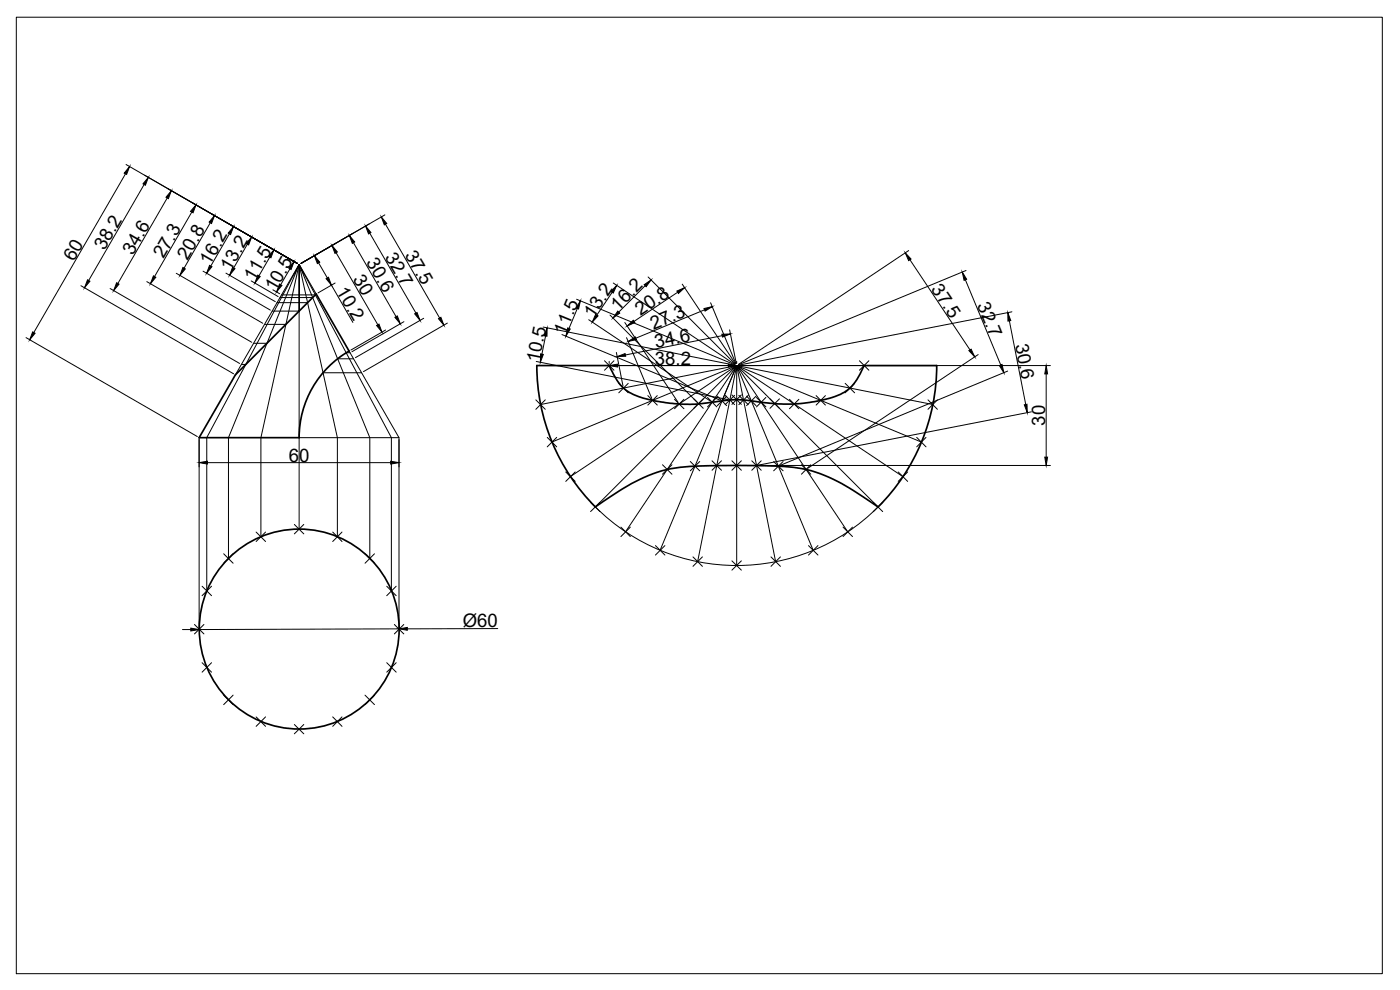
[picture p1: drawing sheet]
<svg xmlns="http://www.w3.org/2000/svg" width="420mm" height="297mm" viewBox="0 0 420 297" stroke-linecap="round" stroke-linejoin="round" font-family="sans-serif">
<!-- layer: 0 -->
<g fill="none" stroke="#000" stroke-width=".3">
<path d="M4.9 5.2h410v286.9h-410zM37.7 52.2l-27.6 47.6M37.8 49.4l51.4 29.6M43.3 55.4l-16.7 28.8M50.2 59.4l-14.8 25.6M57.6 63.6l-11.2 19.4M63.1 66.8l-7.9 13.7M68.9 70.1l-5.6 9.7M74.2 73.3l-4.1 7.1M81 77.1l-3.3 5.7M81.1 74.3l8.1 4.7M87.2 77.9l2 1.1"/>
<path d="M89.8 79.3l5.1 8.9M95.6 78.9l2.6 4.5M100.7 73l-10.4 6M100.9 75.8l12.5 21.7M106.1 72.8l12.8 22.2M110.8 67.2l-20.5 11.8M111 70l13.8 23.9M115.5 64.5l-25.2 14.5M115.7 67.3l16.2 28.1M272.7 75.2l-51.1 34.1M273.1 77.9l18 27.1M24.3 85.7l45.8 26.4"/>
<path d="M33 86.6l38.9 22.5M44.1 84.5l31.5 18.2M52.9 82l26 15M60.9 81.4l20.2 11.6M67.8 82l14.8 8.5M75.4 84.3l8.1 4.7M81.9 87l2 1.1M87 80.6l-2.8 4.8M99.5 85.6l6.4 11.1M100.6 84.9l-5.2 3M115.7 99l-10.4 6M121.2 96.5l-15.6 9"/>
<path d="M127.2 95.5l-20.5 11.8M134.3 96.9l-25.2 14.6M163 98.1l57.5 11.5M173 89.8l47.5 19.6M173.3 92.6l-2.5 6M176.7 95.9l36.5 24.5M183.1 94.5l26.1 26.2M183.7 87.7l-4.6 6.9M184.1 84.9l36.4 24.4M187.5 96.8l16 23.9M193.6 85.7l-7.9 7.9M194.5 83.1l26.1 26.1"/>
<path d="M203.4 87.7l-13.1 8.7M204.8 85.3l16 23.9M211.4 93l-20.6 8.5M213.3 90.8l7.5 18.3M219 99l2 10.1M289.7 83.9l10.6 25.6M289.9 81.2l-68.3 28.2M302.9 96.3l4.9 25.1M303.7 93.6l-82 16M7.8 101.3l51.4 29.7M160.9 108.5l57.5 11.4M163.7 100.8l-1.1 5.5"/>
<path d="M168.6 100.4l47.5 19.7M182.8 108.4v.7M185 105.7l2 10.1M185.3 109.7h33.3M188 101.3l7.6 18.2M216.7 100.7l-29 5.8M221.1 108.4v.7M221.7 109.7h93.5M293.6 106.4l-51.2 34.1M302.4 111.3l-68.2 28.3M314 112.2v25M59.8 131.9v8.2"/>
<path d="M62.3 138.8h54.9M119.7 131.9v8.2M221.7 139.7h93.5M309.5 123.6l-82 16M54.8 188.9h2.5M119.7 188.7l-59.9 .2M149.4 188.6l-27.2 .1"/>
</g>
<!-- layer: Object -->
<g fill="none" stroke="#000" stroke-width=".51">
<path d="M94.9 88.2l9.9 17.1a30 30 0 0 0-15 26h-30l10.8-18.8zM281.1 109.7h-21.8l-.6 1.3a13.5 13.5 0 0 1-11 8.8 51.1 51.1 0 0 1-22.6 .4l-2.7-.2a84.2 84.2 0 0 0-13.3 1.2 46.2 46.2 0 0 1-19.5-3.1 13.1 13.1 0 0 1-6.2-7.1l-.6-1.3h-21.7a60 60 0 0 0 17.6 42.4M281.1 109.7a60 60 0 0 1-17.6 42.4M178.7 152.1a75.1 75.1 0 0 1 17.2-9.9 46.4 46.4 0 0 1 16.7-2.5 197.1 197.1 0 0 1 26.9 .7 46.3 46.3 0 0 1 19.2 8.4l4.8 3.3"/>
<circle cx="89.8" cy="188.7" r="30"/>
</g>
<!-- layer: Construction -->
<g fill="none" stroke="#000" stroke-width=".3">
<path d="M89.8 79.3l-11.5 52v29.8M89.8 79.3l11.4 52v29.8M89.8 79.3l-19.2 33.2M79.4 97.3h6.4M81.7 93.3h8.1v-14v52M83.1 90.8h9.2M84 89.3h9.8M84.5 88.5h10.1M72.5 109.3h1.3M76.1 103h4M96.9 111.8h11.6M101.3 107.7h4.8"/>
<path d="M103.9 105.8h1.2M104.8 105.3l14.9 26h-29.9M160.8 120l2.8 2.8M163.6 120l-2.8 2.8M181.4 108.2l2.9 2.9M182.8 109.7h76.5M184.3 108.2l-2.9 2.9M185.7 115l2.8 2.9M188.5 115l-2.8 2.9M194.4 118.7l2.9 2.8M197.3 118.7l-2.9 2.8M202.4 119.8l2.9 2.8"/>
<path d="M205.3 119.8l-2.9 2.8M208.2 119.7l2.9 2.8M211.1 119.7l-2.9 2.8M212.3 119.3l2.8 2.8M215.1 119.3l-2.8 2.8M215.3 118.9l2.8 2.8M217.6 118.6l2.9 2.8M218.1 118.9l-2.8 2.8M219.7 118.5l2.8 2.8M220.5 118.6l-2.9 2.8M221.7 118.6l2.9 2.8M222.5 118.5l-2.8 2.8"/>
<path d="M224.1 118.9l2.8 2.8M224.6 118.6l-2.9 2.8M226.9 118.9l-2.8 2.8M227 119.3l2.9 2.8M229.9 119.3l-2.9 2.8M231.1 119.7l2.8 2.8M233.9 119.7l-2.8 2.8M236.9 119.8l2.9 2.8M239.8 119.8l-2.9 2.8M244.9 118.7l2.8 2.8M247.7 118.7l-2.8 2.8M253.6 115l2.9 2.9"/>
<path d="M256.5 115l-2.9 2.9M257.9 108.2l2.9 2.9M260.8 108.2l-2.9 2.9M278.5 120l2.8 2.8M281.3 120l-2.8 2.8M59.8 131.3v57.5M89.8 131.3v27.5M119.7 131.3v57.5M162.2 121.4l58.9-11.7-55.5 22.9M164.2 131.2l2.9 2.9M167.1 131.2l-2.9 2.9M198.8 139.4l2.9 2.9"/>
<path d="M201.7 139.4l-2.9 2.9M207.2 138.5l2.8 2.8M210 138.5l-2.8 2.8M213.7 138.3l2.8 2.8M216.5 138.3l-2.8 2.8M216.7 120.3l4.4-10.6 58.8 11.7M219.7 138.3l2.8 2.8M222.5 138.3l-2.8 2.8M225.6 138.3l2.9 2.8M228.5 138.3l-2.9 2.8M232.2 138.5l2.8 2.8M235 138.5l-2.8 2.8"/>
<path d="M240.5 139.4l2.8 2.9M243.3 139.4l-2.8 2.9M275.1 131.2l2.8 2.9M276.5 132.6l-55.4-22.9 49.9 33.3M277.9 131.2l-2.8 2.9M76.9 159.6l2.8 2.9M79.7 159.6l-2.8 2.9M88.3 157.4l2.9 2.8M91.2 157.4l-2.9 2.8M99.9 159.6l2.7 2.9M102.6 159.6l-2.7 2.9M169.8 141.6l2.8 2.8"/>
<path d="M171.2 143l49.9-33.3-42.4 42.4M172.6 141.6l-2.8 2.8M177.2 150.7l2.9 2.8M178.7 152.1a60 60 0 0 0 84.8 0M180.1 150.7l-2.9 2.8M186.3 158.2l2.9 2.8M187.7 159.6l33.4-49.9-23 55.4M189.2 158.2l-2.9 2.8M253 158.2l2.8 2.8M255.8 158.2l-2.8 2.8M262.1 150.7l2.8 2.8M263.5 152.1l-42.4-42.4 33.3 49.9"/>
<path d="M264.9 150.7l-2.8 2.8M269.6 141.6l2.8 2.8M272.4 141.6l-2.8 2.8M60.6 175.9l2.9 2.8M63.5 175.9l-2.9 2.8M67.1 166.2l2.9 2.8M68.6 167.6v-36.3l21.2-52-27.8 52v46M70 166.2l-2.9 2.8M109.5 166.2l2.9 2.8M111 167.6v-36.3l-21.2-52 27.7 52v46M112.4 166.2l-2.9 2.8M116.1 175.9l2.8 2.8"/>
<path d="M118.9 175.9l-2.8 2.8M196.7 163.7l2.8 2.8M199.5 163.7l-2.8 2.8M208 167.1l2.8 2.8M209.4 168.5l11.7-58.8v60M210.8 167.1l-2.8 2.8M219.7 168.3l2.8 2.8M222.5 168.3l-2.8 2.8M231.4 167.1l2.8 2.8M234.2 167.1l-2.8 2.8M242.6 163.7l2.9 2.8M244 165.1l-22.9-55.4 11.7 58.8"/>
<path d="M245.5 163.7l-2.9 2.8M58.4 187.4l2.8 2.8M60.6 198.8l2.9 2.9M61.2 187.4l-2.8 2.8M63.5 198.8l-2.9 2.9M116.1 198.8l2.8 2.9M118.3 187.4l2.9 2.8M118.9 198.8l-2.8 2.9M121.2 187.4l-2.9 2.8M67.1 208.6l2.9 2.8M70 208.6l-2.9 2.8M76.9 215.1l2.8 2.8"/>
<path d="M79.7 215.1l-2.8 2.8M88.3 217.4l2.9 2.8M91.2 217.4l-2.9 2.8M99.9 215.1l2.7 2.8M102.6 215.1l-2.7 2.8M109.5 208.6l2.9 2.8M112.4 208.6l-2.9 2.8"/>
</g>
<!-- layer: 0 -->
<g fill="#000" stroke="#000" stroke-width=".3">
<path d="M38.9 50l-.9 2.3-.7-.4zM44.5 53.2l-.9 2.4-.7-.4zM51.4 57.2l-.9 2.4-.7-.4zM58.8 61.5l-.9 2.3-.7-.4zM64.4 64.7l-.9 2.4-.7-.5zM62.9 79.6l.7 .4-1.6 2zM70.1 68l-.9 2.4-.7-.5zM75.5 71.1l-.9 2.4-.7-.4zM82.2 75l-.9 2.3-.7-.4zM94.3 76.7l1.7 2-.8 .4zM99.6 73.7l1.6 1.9-.7 .4zM104.8 70.7l1.7 1.9-.8 .4z"/>
<path d="M109.7 67.8l1.6 2-.7 .4zM114.5 65.1l1.6 2-.8 .4zM271.7 75.9l1.7 1.8-.7 .5zM9.8 99.6l.7 .4-1.6 1.9zM26.3 83.9l.7 .5-1.6 1.9zM35 84.8l.7 .5-1.6 1.9zM46 82.8l.8 .4-1.6 1.9zM54.9 80.3l.7 .4-1.6 1.9zM69.8 80.2l.7 .4-1.6 2zM77.4 82.6l.7 .4-1.6 1.9zM83.9 85.2l.7 .4-1.6 2zM88.3 78.5l-.9 2.4-.8-.5z"/>
<path d="M97.9 83.6l.7-.4 .9 2.4zM113 97.7l.7-.5 .9 2.4zM118.5 95.2l.7-.4 .9 2.4zM124.4 94.1l.8-.3 .9 2.3zM131.6 95.6l.7-.4 .9 2.4zM170.4 98.4l.7 .3-1.3 2.2zM174.2 90.3l-.6 2.4-.7-.3zM178.8 94.3l.7 .5-1.8 1.8zM185.1 85.6l-1 2.3-.8-.4zM185.4 93.3l.6 .6-2 1.5zM188.2 97.8l1.9-1.7 .4 .7zM193.3 85.4l2.1-1.4-1.5 2z"/>
<path d="M203.1 87.3l2.4-1-1.9 1.8zM211.3 92.6l2.5-.6-2.2 1.3zM288.8 81.6l1.3 2.2-.8 .3zM302.5 93.8l.8 2.4-.8 .2zM162.2 106.2l.9 .1-.9 2.4zM164.2 98.4v2.5l-.9-.1zM182.8 109.7l2.5-.4v.8zM185.2 107l2.4-.9 .2 .8zM188.5 102.4l2.2-1.3 .3 .8zM216.6 100.3l2.6-.1-2.4 .9zM218.6 109.3l2.5 .4-2.5 .4zM290.8 105.2l.7-.4 1 2.3z"/>
<path d="M299.9 109.7l.8-.4 .6 2.5zM314 109.7l.4 2.5h-.9zM59.8 138.8l2.5-.4v.8zM117.2 138.4l2.5 .4-2.5 .4zM307.4 121.5l.8-.2 .1 2.5zM313.5 137.2h.9l-.4 2.5zM57.3 188.5l2.5 .4-2.5 .4zM119.7 188.7l2.5-.4v.8z"/>
</g>
<g font-size="5.6">
<text x="31.4" y="75.4" transform="rotate(-60 31.4 75.4)">38.2</text>
<text x="39.8" y="76.8" transform="rotate(-60 39.8 76.8)">34.6</text>
<text x="49.1" y="77.9" transform="rotate(-60 49.1 77.9)">27.3</text>
<text x="115.4" y="77.1" transform="rotate(60 115.4 77.1)">32.7</text>
<text x="121.4" y="76.5" transform="rotate(60 121.4 76.5)">37.5</text>
<text x="22.1" y="78.5" transform="rotate(-60 22.1 78.5)">60</text>
<text x="56.2" y="78.2" transform="rotate(-60 56.2 78.2)">20.8</text>
<text x="63" y="79.7" transform="rotate(-60 63 79.7)">16.2</text>
<text x="69.2" y="81.5" transform="rotate(-60 69.2 81.5)">13.2</text>
<text x="105.8" y="83.8" transform="rotate(60 105.8 83.8)">30</text>
<text x="109.8" y="78.7" transform="rotate(60 109.8 78.7)">30.6</text>
<text x="76.3" y="84.7" transform="rotate(-60 76.3 84.7)">11.5</text>
<text x="82.6" y="87.8" transform="rotate(-60 82.6 87.8)">10.5</text>
<text x="100.8" y="87.2" transform="rotate(60 100.8 87.2)">10.2</text>
<text x="279.3" y="86.8" transform="rotate(56 279.3 86.8)">37.5</text>
<text x="178.1" y="95.6" transform="rotate(-56 178.1 95.6)">13.2</text>
<text x="185.5" y="93.5" transform="rotate(-45 185.5 93.5)">16.2</text>
<text x="192.2" y="94.8" transform="rotate(-34 192.2 94.8)">20.8</text>
<text x="293.2" y="91.6" transform="rotate(67 293.2 91.6)">32.7</text>
<text x="169.6" y="100.7" transform="rotate(-68 169.6 100.7)">11.5</text>
<text x="196.1" y="99" transform="rotate(-22 196.1 99)">27.3</text>
<text x="196.8" y="104.4" transform="rotate(-11 196.8 104.4)">34.6</text>
<text x="304.6" y="103.4" transform="rotate(79 304.6 103.4)">30.6</text>
<text x="161.8" y="109" transform="rotate(-79 161.8 109)">10.5</text>
<text x="196.5" y="109.4">38.2</text>
<text x="313.7" y="127.8" transform="rotate(-90 313.7 127.8)">30</text>
<text x="86.7" y="138.6">60</text>
<text x="138.9" y="188.3">Ø60</text>
</g>
</svg>
